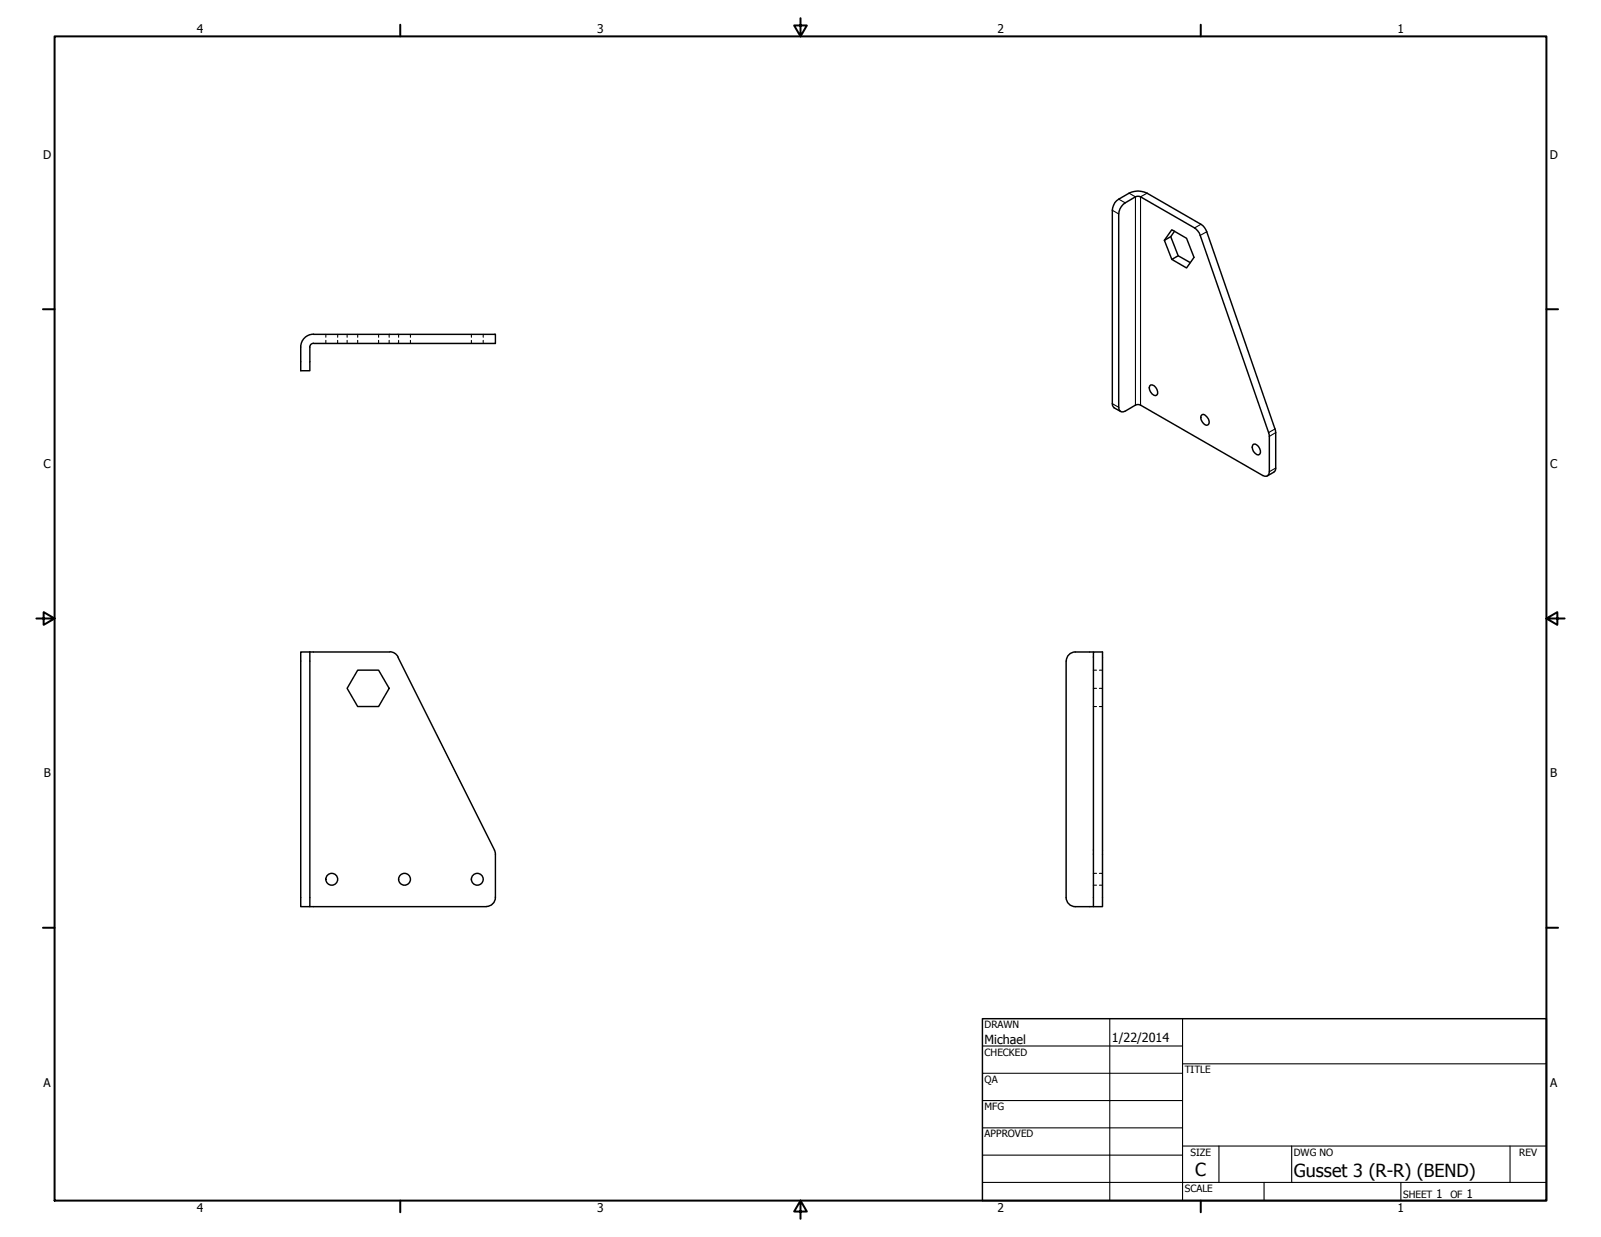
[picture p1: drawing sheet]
<svg xmlns="http://www.w3.org/2000/svg" width="559mm" height="432mm" viewBox="0 0 559 432" stroke-linecap="round" stroke-linejoin="round" font-family="sans-serif">
<!-- layer: Visible (ANSI) -->
<g fill="none" stroke="#000" stroke-width=".51">
<path d="M388.2 73.4v67.5l.1 .6 .6 .9M390.5 74.7v67.5a1.42 1.42 0 0 0 .6 1.4 1.42 1.42 0 0 0 1.6-.1l3.6-2.1M394.1 67.4l-3.6 2.1M396.3 68.7l-3.6 2.1M398.1 68.7l18.8 10.9M400.4 67.4l18.8 10.9M406.4 83.9l2.6-3.7 5.1 3 2.7 6.7-2.7 3.6-5.1-2.9 2.2-1.3M408.6 82.6l-2.2 1.3 2.6 6.7M410 80.7l-1.4 1.9 2.6 6.7 4.3 2.4M418.9 82.2l23.9 68.8M421.2 80.9l23.8 68.8M109.4 116.7h63.5v3.2h-63.5"/>
<path d="M109.4 119.8l-1 .6-.3 .7M109.4 116.6a4.5 4.5 0 0 0-4.4 4.5M105 121.2v8.2h3.1v-8.2M401.6 134.4a2.51 2.51 0 0 1 2.2 3.5 1.53 1.53 0 0 1-2.2-1 1.8 1.8 0 0 1 0-2.5zM398.1 141.4l42.7 24.6M419.6 144.7a2.58 2.58 0 0 1 2.2 3.5 1.5 1.5 0 0 1-2.2-.9 1.8 1.8 0 0 1 0-2.6zM437.5 155.1a2.45 2.45 0 0 1 2.2 3.5 1.53 1.53 0 0 1-2.2-1 1.98 1.98 0 0 1 0-2.5zM443 152.3v12.4M445.3 151v12.4M105 227.6h3.1v88.9h-3.1zM108.1 227.6h27.9M124.8 233.9h7.3l3.7 6.4-3.7 6.3h-7.3l-3.6-6.3z"/>
<path d="M136 227.5l1.7 .5 1.2 1.3M138.9 229.4l33.8 67.7 .2 1.1v15.1M372.1 230.8v82.5M381.6 227.6h-6.3a3.1 3.1 0 0 0-3.1 3.1M381.6 227.6h3.2v88.9h-3.2zM108.1 316.5h61.6M172.9 313.3a3.1 3.1 0 0 1-3.1 3.1M372.1 313.3a3.2 3.2 0 0 0 3.2 3.2h6.3"/>
<circle cx="115.8" cy="306.9" r="2.06"/>
<circle cx="141.2" cy="306.9" r="2.06"/>
<circle cx="166.6" cy="306.9" r="2.06"/>
</g>
<!-- layer: Hidden (ANSI) -->
<g fill="none" stroke="#000" stroke-width=".38">
<path d="M113.7 116.7v1M113.7 118.8v1.1M117.9 116.7v1M117.9 118.8v1.1M121.2 116.7v1M121.2 118.8v1.1M124.8 116.7v1M124.8 118.8v1.1M132.1 116.7v1M132.1 118.8v1.1M135.8 116.7v1M135.8 118.8v1.1"/>
<path d="M139.1 116.7v1M139.1 118.8v1.1M143.3 116.7v1M143.3 118.8v1.1M164.5 116.7v1M164.5 118.8v1.1M168.7 116.7v1M168.7 118.8v1.1M381.6 233.9h1.1M383.7 233.9h1.1M381.6 240.3h1.1M381.6 246.6h1.1"/>
<path d="M383.7 240.3h1.1M383.7 246.6h1.1M381.6 309h1.1M381.6 304.9h1.1M383.7 309h1.1M383.7 304.9h1.1"/>
</g>
<!-- layer: Visible Narrow (ANSI) -->
<path d="M388.2 73.4l2.3 1.3M390.5 69.5l2.2 1.3M394.1 67.4l2.2 1.3v72.7M400.4 67.4l-2.3 1.3v72.7M419.2 78.3l-2.3 1.3M421.2 80.9l-2.3 1.3M388.2 140.9l2.3 1.3M445 149.7l-2.2 1.3M445.3 151l-2.3 1.3M445.3 163.4l-2.3 1.3" fill="none" stroke="#000" stroke-width=".38"/>
<path d="M390.5 69.5a4.5 4.5 0 0 0-2.3 3.9M392.7 70.8a5.1 5.1 0 0 0-2.2 3.9M394.1 67.4a6.9 6.9 0 0 1 6.3 0M396.3 68.7l.6-.2 1.2 .2M416.9 79.6l1.2 1 .8 1.6M419.2 78.3a4.9 4.9 0 0 1 2 2.6M388.9 142.4l2.3 1.2M396.3 141.4l.6-.2 1.2 .2M442.8 151l.2 1.3M445 149.7l.3 1.3M443 164.7a1.42 1.42 0 0 1-.6 1.4 1.42 1.42 0 0 1-1.6-.1M445.3 163.4l-.4 1.1-2.6 1.6" fill="none" stroke="#000" stroke-width=".51"/>
<!-- layer: Border (ANSI) -->
<g fill="none" stroke="#000" stroke-width=".7">
<path d="M19 12.7h520.8v406.4h-520.8zM139.7 8.6v4.1M279.4 6.3v6.4l-2.2-3.8h4.4l-2.2 3.8M419.1 8.6v4.1M15 107.9h4M539.8 107.9h4M12.7 215.9h6.3l-3.8-2.2v4.4l3.8-2.2M539.8 215.9l3.8 2.2v-4.4l-3.8 2.2h6.3M15 323.8h4M539.8 323.8h4M139.7 419.1v4.1M279.4 419.1l2.2 3.8h-4.4l2.2-3.8v6.3"/>
<path d="M419.1 419.1v4.1"/>
</g>
<!-- layer: Title (ANSI) -->
<g fill="none" stroke="#000" stroke-width=".38">
<path d="M387.3 355.6v63.5M412.7 355.6v63.5M342.9 365.1h69.8M342.9 374.6h69.8M412.7 371.3h127.1M342.9 384.2h69.8M342.9 393.7h69.8M342.9 412.7h196.9M342.9 403.2h69.8M412.7 400h127.1M425.4 400v12.7M441.2 412.7v6.4"/>
<path d="M450.8 400v12.7M488.9 412.7v6.4M527 400v12.7"/>
</g>
<path d="M342.9 355.6h196.9v63.5h-196.9z" fill="none" stroke="#000" stroke-width=".51"/>
<g font-size="6.3">
<text x="417.2" y="410.6">C</text>
<text x="451.6" y="410.7">Gusset 3 (R-R) (BEND)</text>
</g>
<g font-size="4.4">
<text x="343.7" y="364.3">Michael</text>
<text x="388.1" y="363.7">1/22/2014</text>
</g>
<g font-size="4.2">
<text x="68.7" y="11.7">4</text>
<text x="208.4" y="11.7">3</text>
<text x="348.1" y="11.7">2</text>
<text x="487.8" y="11.7">1</text>
<text x="15.1" y="55.5">D</text>
<text x="540.9" y="55.5">D</text>
<text x="15.2" y="163.4">C</text>
<text x="541" y="163.4">C</text>
<text x="15.3" y="271.4">B</text>
<text x="541.1" y="271.4">B</text>
<text x="15.2" y="379.3">A</text>
<text x="541" y="379.3">A</text>
<text x="501.3" y="418.3">1</text>
<text x="511.8" y="418.3">1</text>
<text x="68.7" y="423.2">4</text>
<text x="208.4" y="423.2">3</text>
<text x="348.1" y="423.2">2</text>
<text x="487.8" y="423.2">1</text>
</g>
<g font-size="3.5">
<text x="343.7" y="358.9">DRAWN</text>
<text x="343.7" y="368.5">CHECKED</text>
<text x="413.5" y="374.6">TITLE</text>
<text x="343.7" y="378">QA</text>
<text x="343.7" y="387.5">MFG</text>
<text x="343.7" y="397.1">APPROVED</text>
<text x="415.5" y="403.4">SIZE</text>
<text x="451.6" y="403.4">DWG NO</text>
<text x="530.3" y="403.4">REV</text>
<text x="413.5" y="416.1">SCALE</text>
<text x="489.7" y="418.3">SHEET</text>
<text x="506.2" y="418.3">OF</text>
</g>
</svg>
